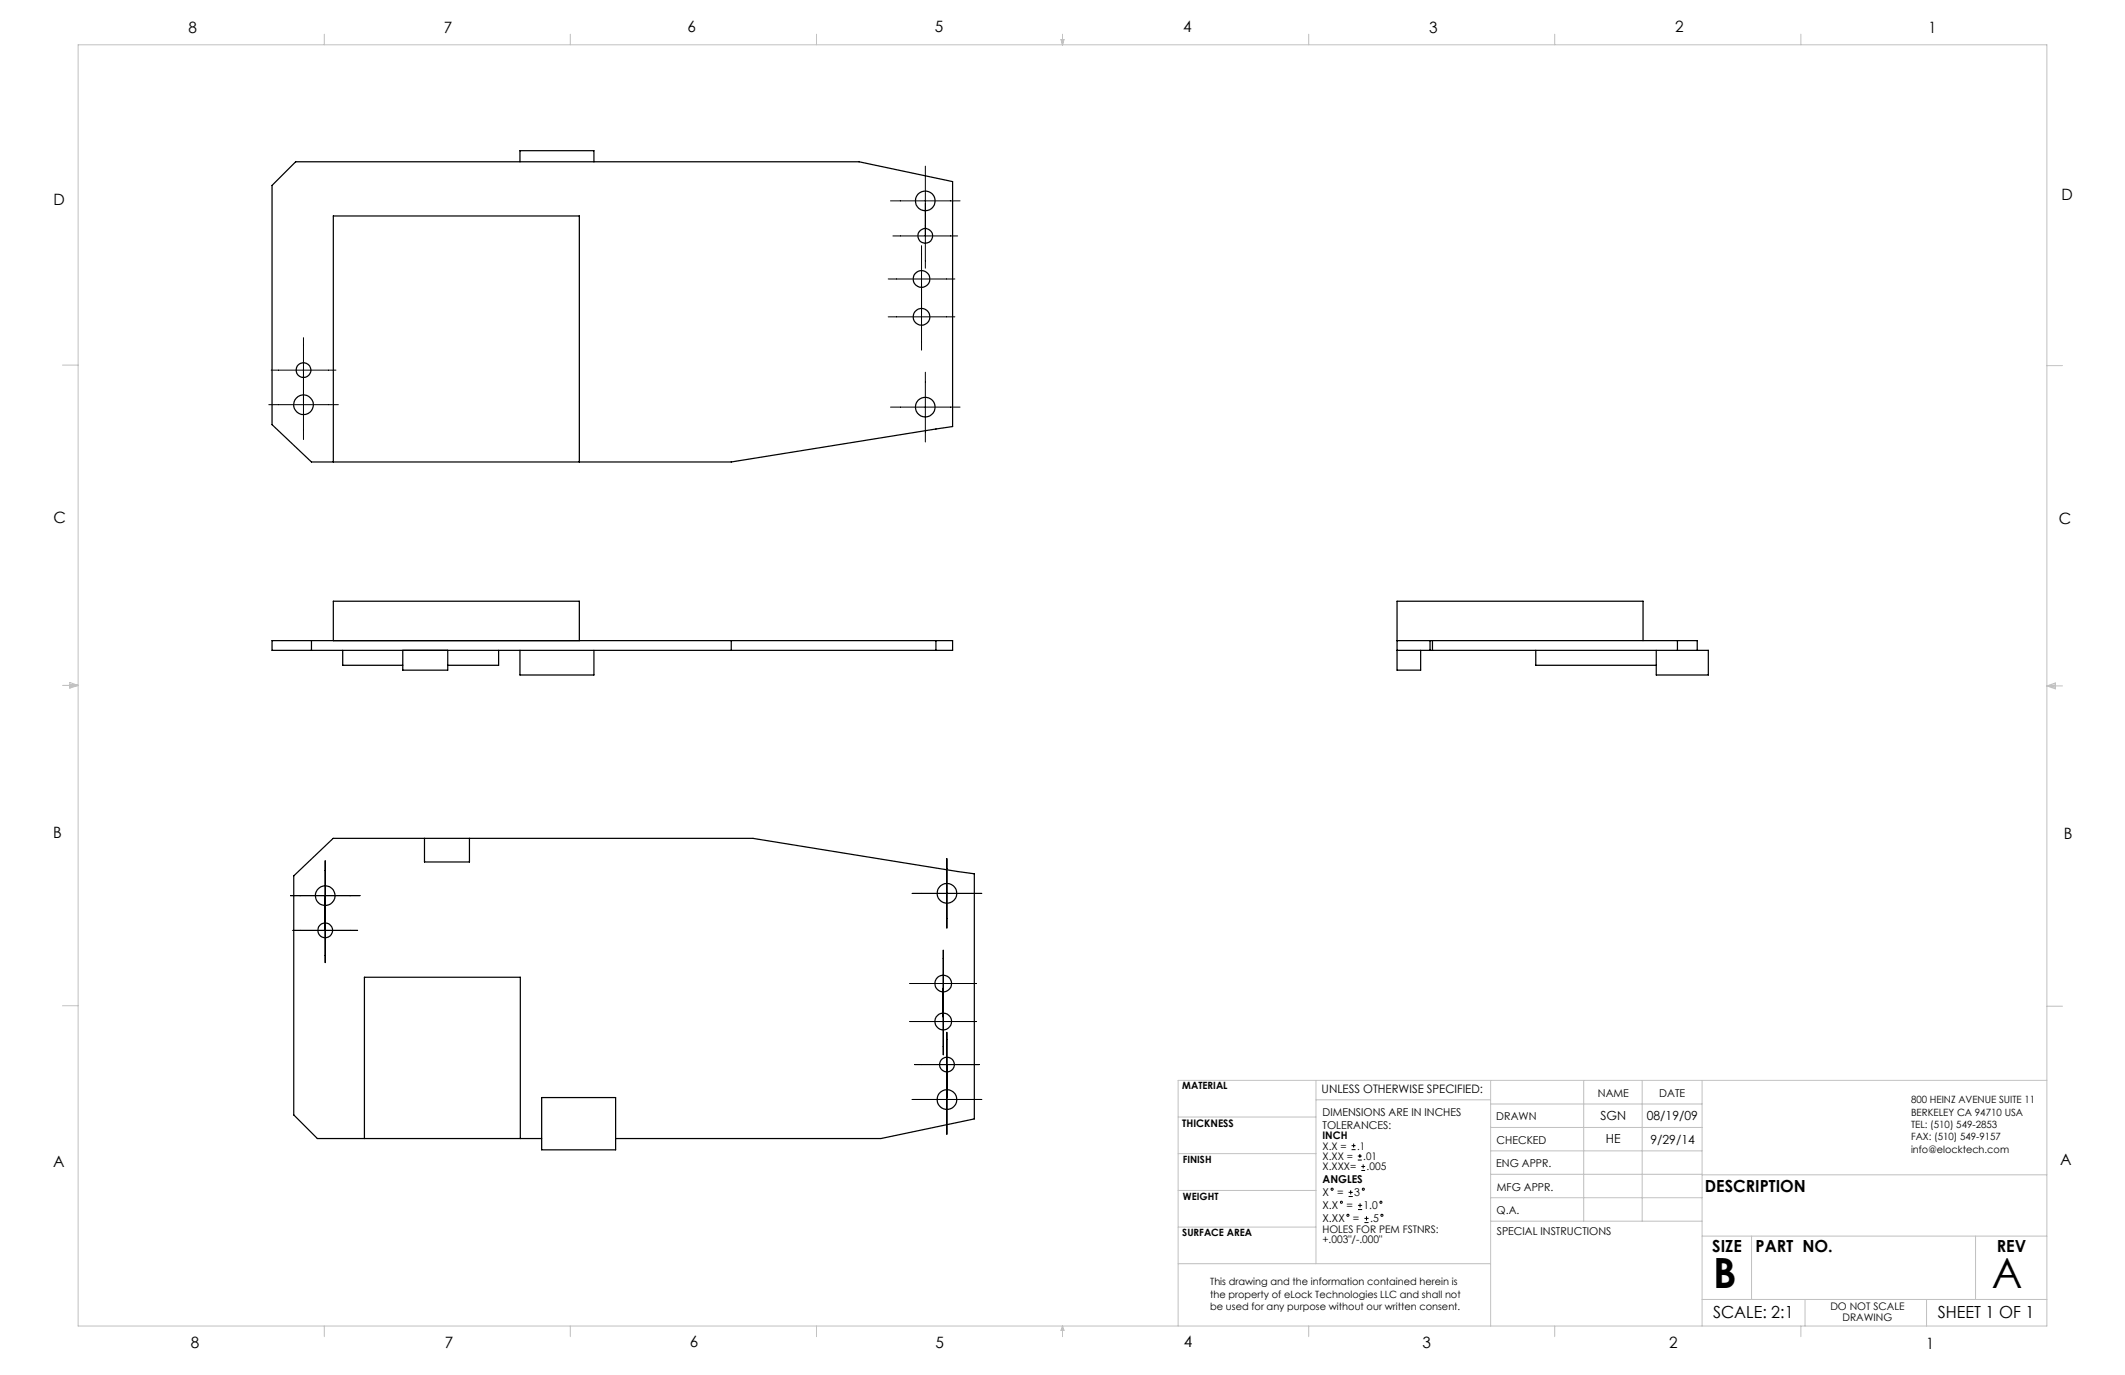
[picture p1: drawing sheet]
<svg xmlns="http://www.w3.org/2000/svg" width="432mm" height="279mm" viewBox="0 0 432 279" stroke-linecap="round" stroke-linejoin="round" font-family="sans-serif">
<g fill="none" stroke="#c0c0c0" stroke-width=".2">
<path d="M15.9 9.1h400v260.4h-400zM65.9 6.9v2.2M115.9 6.9v2.2M165.9 6.9v2.2M215.6 8h.6l-.3 1.1zM215.7 8l.2 1.1M215.9 6.9v2.2M216 8l-.1 1.1M265.9 6.9v2.2M315.9 6.9v2.2M365.9 6.9v2.2M12.7 74.2h3.2"/>
<path d="M415.9 74.3h3.2M12.7 139.3h3.2M14.2 139.1l1.7 .2M14.2 138.7l1.7 .6-1.7 .5zM15.9 139.3l-1.7 .3M415.9 139.4h3.2M415.9 139.4l1.8-.6v1.2zM415.9 139.4l1.8 .3M417.7 139.2l-1.8 .2M12.7 204.4h3.2M267.4 219.5v37.3M302.9 219.5v50"/>
<path d="M321.8 219.5v28.6M333.7 219.5v28.6M345.9 219.5v50M415.9 204.5h3.2M415.9 219.5h-176.5v50M239.4 234.4h28M239.4 227h28M267.4 223.5h35.5M302.9 233.9h43M302.9 229.1h43M302.9 224.3h43M302.9 238.6h43"/>
<path d="M345.9 238.7h70M239.4 241.9h28M239.4 256.8h63.5M239.4 249.3h28M302.9 248.1h43M302.9 243.4h43M345.9 251.2h70M355.9 251.2v12.9M401.4 251.2v12.9M65.9 269.5v2.1M115.9 269.5v2.1M165.9 269.5v2.1"/>
<path d="M215.9 269.5v2.1M215.9 269.5l.3 .8h-.6zM265.9 269.5v2.1M315.9 269.5v2.1M345.9 264.1h70M365.9 269.5v2.1M366.8 264.1v5.4M391.5 264.1v5.4"/>
</g>
<g fill="none" stroke="#000" stroke-width=".2">
<path d="M188 33.8v20.7M180.5 56.7h13.5M180.9 40.8h14.2M181.4 47.9h13.2M187.3 49.9v21.3M55.1 75.2h13.2M61.7 68.6v20.7M180.5 64.4h13.5M188 75.6v14.2M54.6 82.2h14.2M180.9 82.7h14.2M66.1 174.9v20.7"/>
<path d="M192.4 174.4v14.2M59 182h14.2M59.5 189.1h13.2M184.9 199.8h13.5M185.3 181.5h14.2M191.7 193.1v21.2M184.9 207.6h13.5M185.8 216.3h13.2M192.4 209.8v20.7M185.3 223.4h14.2M274.6 233.6h.8M274.6 232.8h.8"/>
<path d="M275.1 232.4v.8M275.9 235.7h.8M275.9 234.9h.8M276.3 234.5v.8M276.6 237.8h.8M276.6 237h.8M277 236.6v.8M274 243.1h.9M274 242.3h.9M274.5 241.9v.8M275.9 245.8h.9M275.9 244.9h.9"/>
<path d="M276.4 244.5v.9M277.2 248.4h.9M277.2 247.6h.9M277.7 247.2v.8"/>
<circle cx="270.7" cy="241.7" r=".22"/>
<circle cx="272.6" cy="244.3" r=".21"/>
<circle cx="273.9" cy="247" r=".2"/>
<circle cx="277" cy="241.7" r=".22"/>
<circle cx="280.6" cy="244.3" r=".21"/>
<circle cx="280.8" cy="247" r=".21"/>
</g>
<g fill="none" stroke="#000" stroke-width=".25">
<path d="M55.3 37.7l4.8-4.8h114.5l19 4v49.8l-45 7.2h-85.3l-8-7.6zM105.7 32.9v-2.3h15v2.3M67.7 93.9v-50h50v50M55.3 130.2h138.3v2h-138.3zM63.3 130.2v2M67.7 130.2v-8h50v8M69.6 132.2v3h12.2M81.8 132.2v4h9.2v-4M101.3 132.2v3h-10.3M105.7 132.2v5h15v-5M148.6 130.2v2M190.2 130.2v2"/>
<path d="M283.9 132.2h63.2v5h-10.6v-5M283.9 130.2h61v2M290.6 130.2v2M291.1 130.2v2M312.1 132.2v3h24.4M333.9 130.2v-8h-50v14h4.8v-4M340.9 130.2v2M86.3 170.4v4.8h9.1v-4.8M74 231.4v-32.8h31.7v32.8M110.1 231.4h-45.6l-4.8-4.8v-48.6l8-7.6h85.3l45 7.2v49.8l-19 4h-53.9M110.1 223h15v10.6h-15z"/>
<circle cx="187.3" cy="56.7" r="1.7"/>
<circle cx="188" cy="40.8" r="2.01"/>
<circle cx="188" cy="47.9" r="1.5"/>
<circle cx="61.7" cy="75.2" r="1.5"/>
<circle cx="187.3" cy="64.4" r="1.7"/>
<circle cx="61.7" cy="82.2" r="2"/>
<circle cx="188" cy="82.7" r="2.01"/>
<circle cx="66.1" cy="189" r="1.5"/>
<circle cx="66.1" cy="182" r="2.01"/>
<circle cx="191.7" cy="199.9" r="1.7"/>
<circle cx="192.4" cy="181.5" r="2.01"/>
<circle cx="191.7" cy="207.6" r="1.69"/>
<circle cx="192.4" cy="216.3" r="1.5"/>
<circle cx="192.4" cy="223.4" r="2.01"/>
</g>
<g font-size="8.5">
<text x="348.1" y="261.8">B</text>
<text x="404.7" y="261.6">A</text>
</g>
<g font-size="3.4">
<text x="346.4" y="242.2">DESCRIPTION</text>
<text x="347.9" y="254.3">SIZE</text>
<text x="356.7" y="254.4">PART NO.</text>
<text x="405.7" y="254.5">REV</text>
<text x="348.1" y="267.9">SCALE: 2:1</text>
<text x="393.8" y="267.9">SHEET 1 OF 1</text>
</g>
<g font-size="3.2">
<text x="38.3" y="6.7">8</text>
<text x="90.2" y="6.7">7</text>
<text x="139.7" y="6.5">6</text>
<text x="190" y="6.5">5</text>
<text x="240.4" y="6.5">4</text>
<text x="290.4" y="6.7">3</text>
<text x="340.4" y="6.5">2</text>
<text x="391.9" y="6.7">1</text>
<text x="10.9" y="41.6">D</text>
<text x="418.9" y="40.7">D</text>
<text x="10.9" y="106.3">C</text>
<text x="418.4" y="106.4">C</text>
<text x="10.8" y="170.2">B</text>
<text x="419.4" y="170.6">B</text>
<text x="10.8" y="237.2">A</text>
<text x="418.6" y="236.8">A</text>
<text x="38.8" y="273.8">8</text>
<text x="90.4" y="273.8">7</text>
<text x="140.2" y="273.8">6</text>
<text x="190.1" y="273.9">5</text>
<text x="240.5" y="273.8">4</text>
<text x="289" y="273.9">3</text>
<text x="339.1" y="273.8">2</text>
<text x="391.4" y="274.1">1</text>
</g>
<g font-size="2.5">
<text x="325.2" y="227.6">SGN</text>
<text x="334.6" y="227.7">08/19/09</text>
<text x="326.3" y="232.3">HE</text>
<text x="335.4" y="232.5">9/29/14</text>
</g>
<text font-size="2.4" x="268.5" y="222">UNLESS OTHERWISE SPECIFIED:</text>
<g font-size="2.2">
<text x="268.7" y="226.7">DIMENSIONS ARE IN INCHES</text>
<text x="304.1" y="227.7">DRAWN</text>
<text x="324.7" y="222.9">NAME</text>
<text x="337.2" y="222.9">DATE</text>
<text x="268.7" y="229.3">TOLERANCES:</text>
<text x="304.1" y="232.6">CHECKED</text>
<text x="304" y="237.2">ENG APPR.</text>
<text x="268.7" y="240.4">ANGLES</text>
<text x="268.7" y="243.1">X</text>
<text x="268.7" y="245.7">X.X</text>
<text x="271.7" y="243.1">=</text>
<text x="273.6" y="245.7">=</text>
<text x="275.2" y="243.1">3</text>
<text x="277.1" y="245.7">1.0</text>
<text x="304.2" y="241.9">MFG APPR.</text>
<text x="268.7" y="248.4">X.XX</text>
<text x="274.9" y="248.4">=</text>
<text x="278.4" y="248.4">.5</text>
<text x="304.1" y="246.7">Q.A.</text>
<text x="304.1" y="250.9">SPECIAL INSTRUCTIONS</text>
</g>
<g font-size="2.1">
<text x="240.2" y="229.1">THICKNESS</text>
<text x="268.7" y="231.5">INCH</text>
<text x="268.7" y="233.6">X.X =</text>
<text x="275.7" y="233.6">.1</text>
<text x="268.7" y="235.7">X.XX =</text>
<text x="268.7" y="237.8">X.XXX=</text>
<text x="277" y="235.7">.01</text>
<text x="277.7" y="237.8">.005</text>
<text x="268.7" y="250.5">HOLES FOR PEM FSTNRS:</text>
<text x="268.7" y="252.7">+.003&quot;/-.000&quot;</text>
<text x="371.9" y="266.3">DO NOT SCALE</text>
<text x="374.4" y="268.4">DRAWING</text>
</g>
<g font-size="2">
<text x="240.2" y="221.3">MATERIAL</text>
<text x="388.3" y="224.2">800 HEINZ AVENUE SUITE 11</text>
<text x="388.3" y="226.7">BERKELEY CA 94710 USA</text>
<text x="388.3" y="229.2">TEL: (510) 549-2853</text>
<text x="388.3" y="231.7">FAX: (510) 549-9157</text>
<text x="240.3" y="236.3">FINISH</text>
<text x="388.3" y="234.3">info@elocktech.com</text>
<text x="240.4" y="243.8">WEIGHT</text>
<text x="240.2" y="251.2">SURFACE AREA</text>
<text x="245.9" y="261.2">This drawing and the information contained herein is</text>
<text x="245.9" y="263.7">the property of eLock Technologies LLC and shall not</text>
<text x="245.9" y="266.2">be used for any purpose without our written consent.</text>
</g>
</svg>
